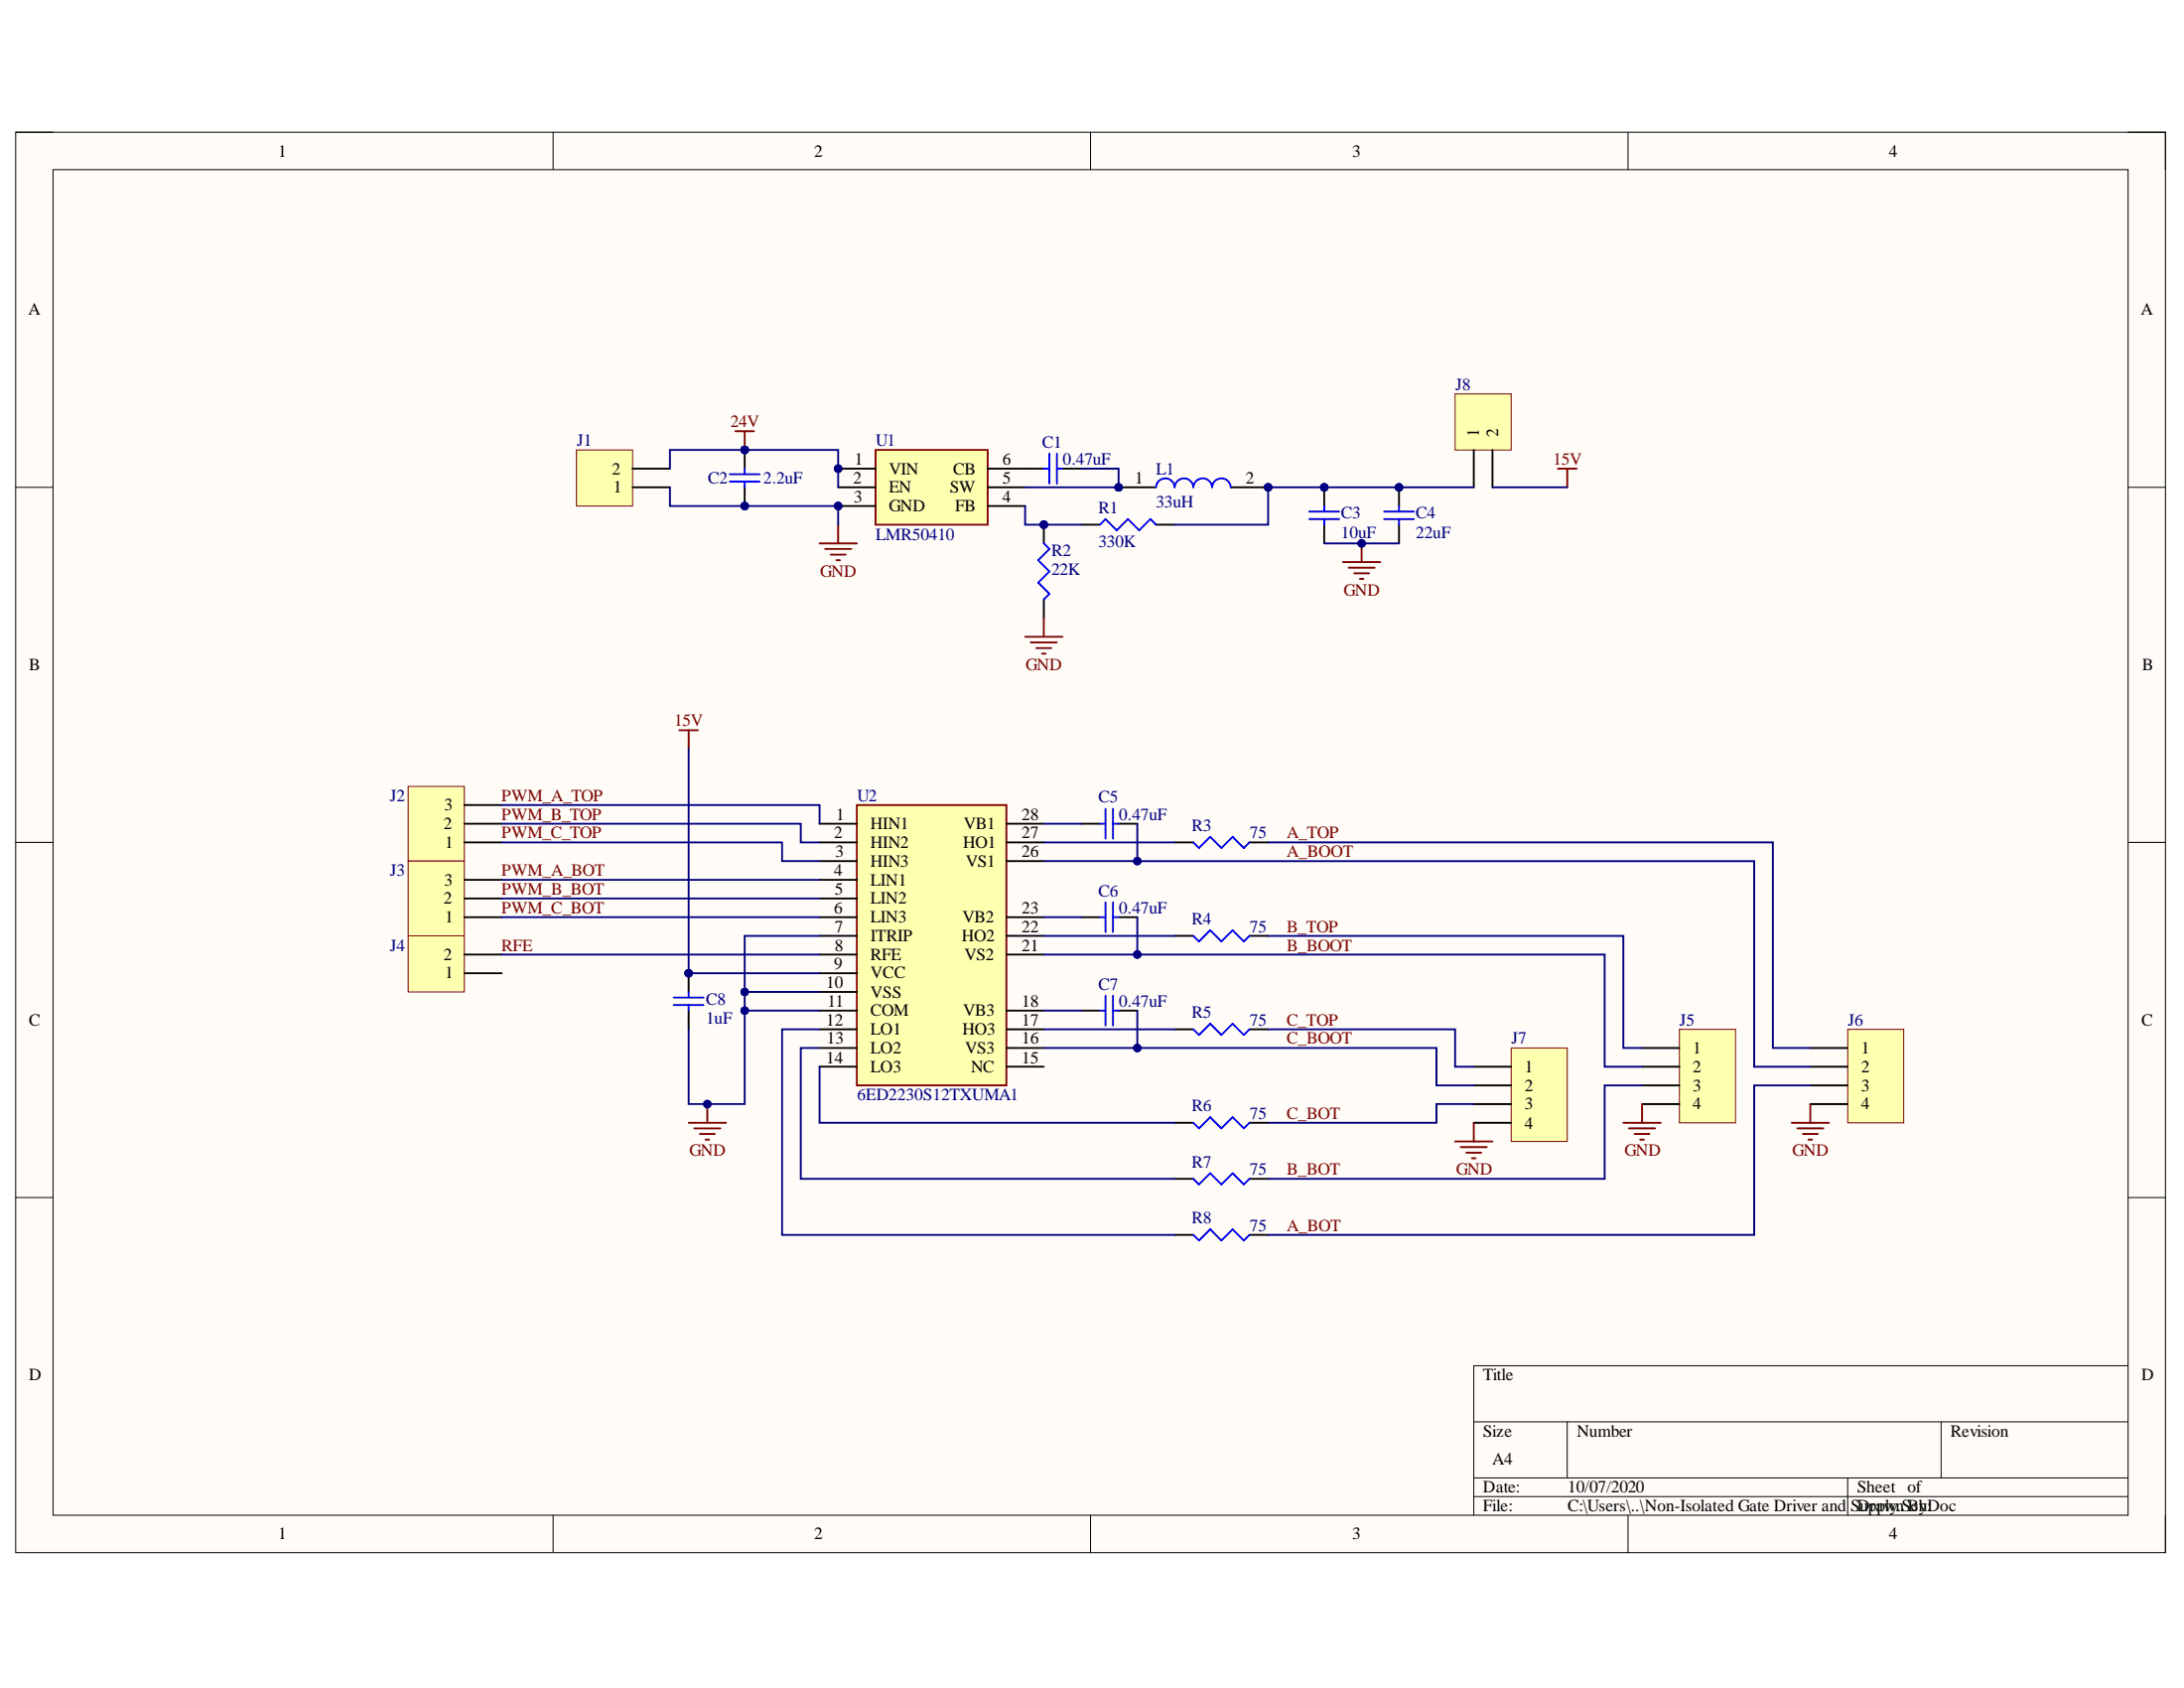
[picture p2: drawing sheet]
# Altium project Non-Isolated Gate Driver and Supply.PrjPcb
1 sheet, 27 parts. Net scope: global (net labels, ports and power ports of the same name join across sheets).
Board file: Non-Isolated Gate Driver and Supply.PcbDoc

## Sheet Non-Isolated Gate Driver and Supply.SchDoc
size A4

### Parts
C1  value 0.47uF  [C0805]  (hidden comment: Cap)
C2  value 2.2uF  [C0805]  (hidden comment: Cap)
C3  value 10uF  [C0805]  (hidden comment: Cap)
C4  value 22uF  [C0805]  (hidden comment: Cap)
C5  value 0.47uF  [C1206]  (hidden comment: Cap)
C6  value 0.47uF  [C1206]  (hidden comment: Cap)
C7  value 0.47uF  [C1206]  (hidden comment: Cap)
C8  value 1uF  [C0805]  (hidden comment: Cap)
J1  Header 2  [HDR1X2]  (value not drawn)
J2  Header 3  [HDR1X3]  (value not drawn)
J3  Header 3  [HDR1X3]  (value not drawn)
J4  Header 2  [HDR1X2]  (value not drawn)
J5  Header 4  [HDR1X4]  (value not drawn)
J6  Header 4  [HDR1X4]  (value not drawn)
J7  Header 4  [HDR1X4]  (value not drawn)
J8  Header 2  [HDR1X2]  (value not drawn)
L1  33uH  [PM4340682NLT]
R1  value 330K  [J1-0603]  (hidden comment: Res3)
R2  value 22K  [J1-0603]  (hidden comment: Res3)
R3  value 75  [C1206]  (hidden comment: Res3)
R4  value 75  [C1206]  (hidden comment: Res3)
R5  value 75  [C1206]  (hidden comment: Res3)
R6  value 75  [C1206]  (hidden comment: Res3)
R7  value 75  [C1206]  (hidden comment: Res3)
R8  value 75  [C1206]  (hidden comment: Res3)
U1  LMR50410  [SOT95P280X145-6N]
U2  6ED2230S12TXUMA1  [SOIC127P1030X265-28N]

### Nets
15V: C8.1 J8.2 U2.9(VCC)
24V: C2.1 J1.2 U1.1(VIN) U1.2(EN)
GND: C2.2 C3.2 C4.2 C8.2 J1.1 J5.4 J6.4 J7.4 R2.2 U1.3(GND) U2.7(ITRIP) U2.10(VSS) U2.11(COM)
A_BOOT: C5.1 J6.2 U2.26(VS1)
A_BOT: J6.3 R8.1
A_TOP: J6.1 R3.1
B_BOOT: C6.1 J5.2 U2.21(VS2)
B_BOT: J5.3 R7.1
B_TOP: J5.1 R4.1
C_BOOT: C7.1 J7.2 U2.16(VS3)
C_BOT: J7.3 R6.1
C_TOP: J7.1 R5.1
PWM_A_BOT: J3.3 U2.4(LIN1)
PWM_A_TOP: J2.3 U2.1(HIN1)
PWM_B_BOT: J3.2 U2.5(LIN2)
PWM_B_TOP: J2.2 U2.2(HIN2)
PWM_C_BOT: J3.1 U2.6(LIN3)
PWM_C_TOP: J2.1 U2.3(HIN3)
RFE: J4.2 U2.8(RFE)
NetC1_1: C1.1 U1.6(CB)
NetC1_2: C1.2 L1.1 U1.5(SW)
NetC3_1: C3.1 C4.1 J8.1 L1.2 R1.2
NetC5_2: C5.2 U2.28(VB1)
NetC6_2: C6.2 U2.23(VB2)
NetC7_2: C7.2 U2.18(VB3)
NetR1_1: R1.1 R2.1 U1.4(FB)
NetR3_2: R3.2 U2.27(HO1)
NetR4_2: R4.2 U2.22(HO2)
NetR5_2: R5.2 U2.17(HO3)
NetR6_2: R6.2 U2.14(LO3)
NetR7_2: R7.2 U2.13(LO2)
NetR8_2: R8.2 U2.12(LO1)

Not connected (* = marked no-connect by the designer): J4 1*; U2 15(NC)
